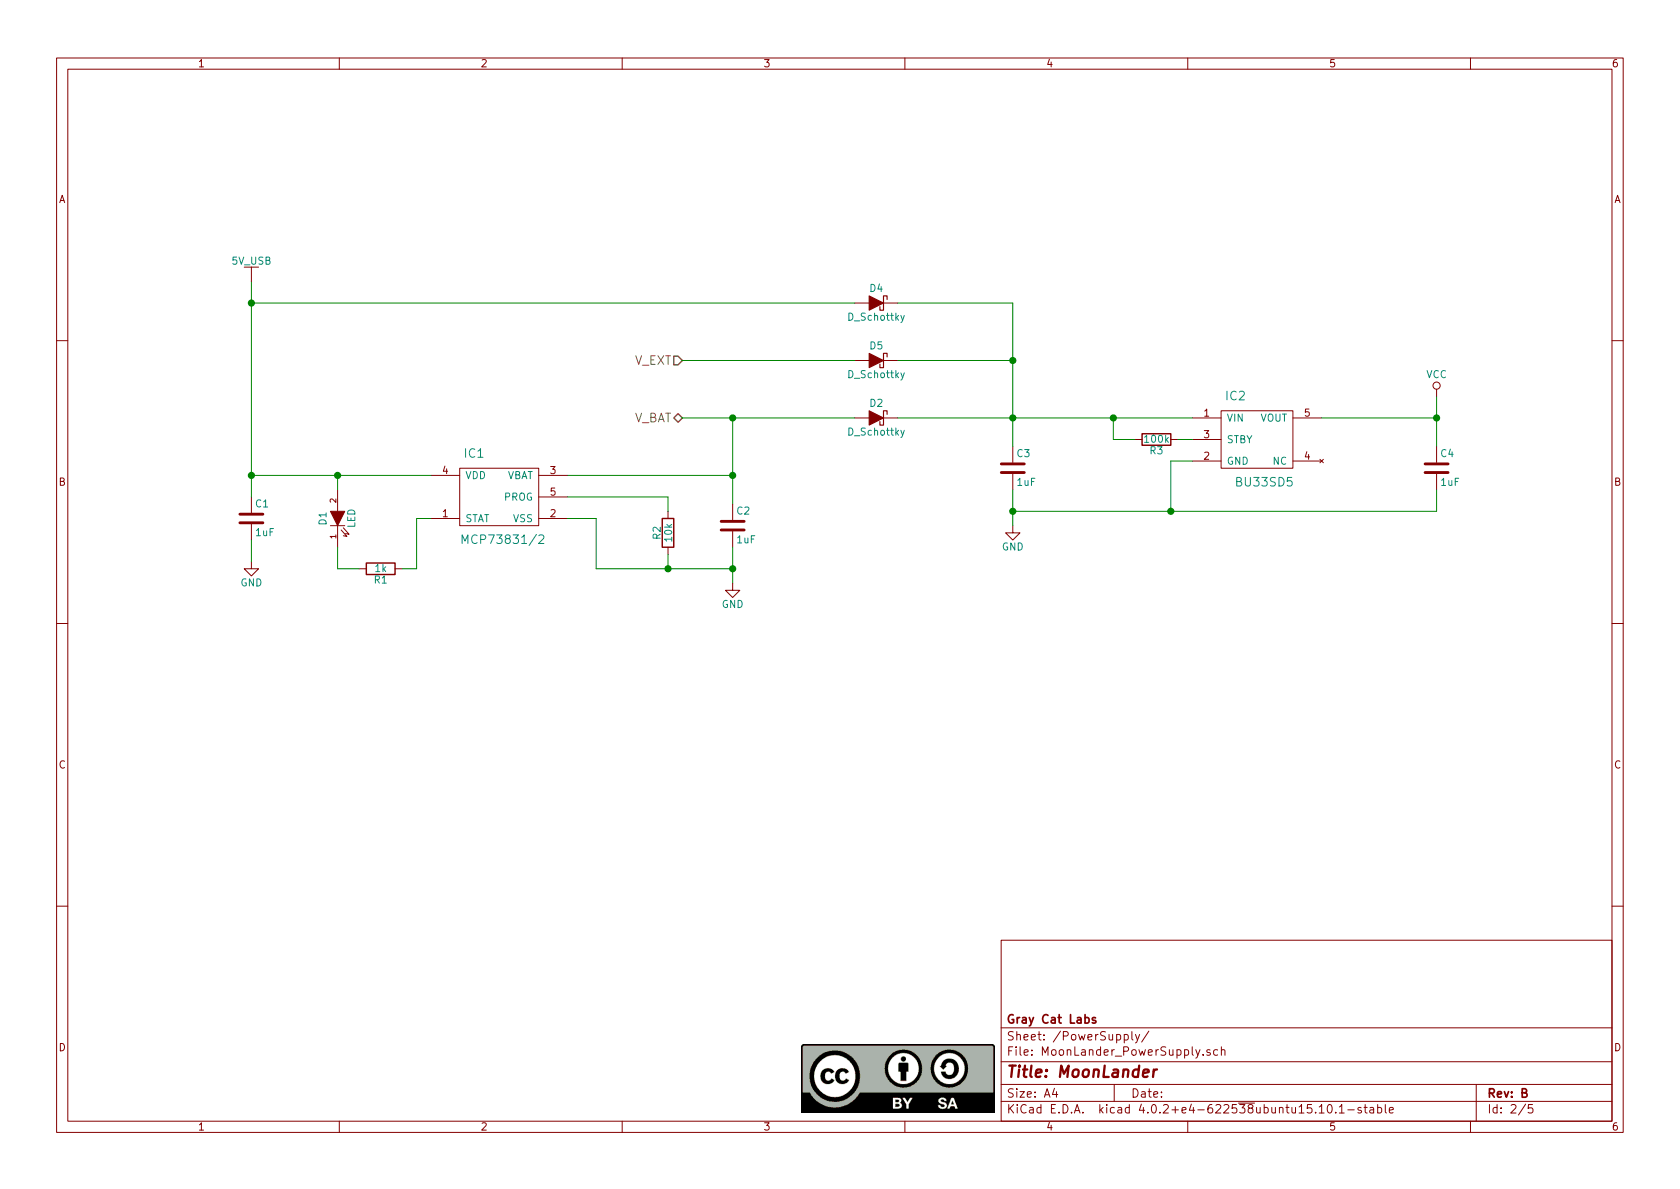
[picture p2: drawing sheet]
EESchema Schematic File Version 2
LIBS:power
LIBS:device
LIBS:transistors
LIBS:conn
LIBS:linear
LIBS:regul
LIBS:74xx
LIBS:cmos4000
LIBS:adc-dac
LIBS:memory
LIBS:xilinx
LIBS:microcontrollers
LIBS:dsp
LIBS:microchip
LIBS:analog_switches
LIBS:motorola
LIBS:texas
LIBS:intel
LIBS:audio
LIBS:interface
LIBS:digital-audio
LIBS:philips
LIBS:display
LIBS:cypress
LIBS:siliconi
LIBS:opto
LIBS:atmel
LIBS:contrib
LIBS:valves
LIBS:GrayCatLabs
LIBS:MoonLander-cache
EELAYER 25 0
EELAYER END
$Descr A4 11693 8268
encoding utf-8
Sheet 2 5
Title "MoonLander"
Date ""
Rev "B"
Comp "Gray Cat Labs"
Comment1 ""
Comment2 ""
Comment3 ""
Comment4 ""
$EndDescr
$Comp
L LED D1
U 1 1
P 2350 3600
F 0 "D1" H 2350 3700 50  0000 C CNN
F 1 "LED" H 2350 3500 50  0000 C CNN
F 2 "LEDs:LED-0603" H 2350 3600 50  0001 C CNN
F 3 "" H 2350 3600 50  0000 C CNN
	1    2350 3600
	0    -1   -1   0   
$EndComp
$Comp
L R R1
U 1 1
P 2650 3950
F 0 "R1" V 2730 3950 50  0000 C CNN
F 1 "1k" V 2650 3950 50  0000 C CNN
F 2 "Resistors_SMD:R_0402" V 2580 3950 50  0001 C CNN
F 3 "" H 2650 3950 50  0000 C CNN
	1    2650 3950
	0    1    1    0   
$EndComp
$Comp
L C C1
U 1 1
P 1750 3600
F 0 "C1" H 1775 3700 50  0000 L CNN
F 1 "1uF" H 1775 3500 50  0000 L CNN
F 2 "Capacitors_SMD:C_0402" H 1788 3450 50  0001 C CNN
F 3 "" H 1750 3600 50  0000 C CNN
	1    1750 3600
	1    0    0    -1  
$EndComp
Wire Wire Line
	1750 1950 1750 3450
$Comp
L GND #PWR7
U 1 1
P 1750 3900
F 0 "#PWR7" H 1750 3650 50  0001 C CNN
F 1 "GND" H 1750 3750 50  0000 C CNN
F 2 "" H 1750 3900 50  0000 C CNN
F 3 "" H 1750 3900 50  0000 C CNN
	1    1750 3900
	1    0    0    -1  
$EndComp
Wire Wire Line
	1750 3750 1750 3900
$Comp
L 5V_USB #PWR6
U 1 1
P 1750 1950
F 0 "#PWR6" H 1750 1800 50  0001 C CNN
F 1 "5V_USB" H 1750 2090 50  0000 C CNN
F 2 "" H 1750 1950 60  0000 C CNN
F 3 "" H 1750 1950 60  0000 C CNN
	1    1750 1950
	1    0    0    -1  
$EndComp
Text HLabel 4750 2900 0    60   BiDi ~ 0
V_BAT
Wire Wire Line
	3950 3300 5100 3300
$Comp
L R R2
U 1 1
P 4650 3700
F 0 "R2" V 4730 3700 50  0000 C CNN
F 1 "10k" V 4650 3700 50  0000 C CNN
F 2 "Resistors_SMD:R_0402" V 4580 3700 50  0001 C CNN
F 3 "" H 4650 3700 50  0000 C CNN
	1    4650 3700
	-1   0    0    1   
$EndComp
Wire Wire Line
	3950 3450 4650 3450
Connection ~ 5100 2900
$Comp
L C C3
U 1 1
P 7050 3250
F 0 "C3" H 7075 3350 50  0000 L CNN
F 1 "1uF" H 7075 3150 50  0000 L CNN
F 2 "Capacitors_SMD:C_0402" H 7088 3100 50  0001 C CNN
F 3 "" H 7050 3250 50  0000 C CNN
	1    7050 3250
	1    0    0    -1  
$EndComp
$Comp
L GND #PWR9
U 1 1
P 7050 3650
F 0 "#PWR9" H 7050 3400 50  0001 C CNN
F 1 "GND" H 7050 3500 50  0000 C CNN
F 2 "" H 7050 3650 50  0000 C CNN
F 3 "" H 7050 3650 50  0000 C CNN
	1    7050 3650
	1    0    0    -1  
$EndComp
Wire Wire Line
	7050 3400 7050 3650
Wire Wire Line
	7050 2100 7050 3100
Connection ~ 7050 2900
Wire Wire Line
	5100 2900 5100 3500
Text HLabel 4750 2500 0    60   Input ~ 0
V_EXT
$Comp
L D_Schottky D2
U 1 1
P 6100 2900
F 0 "D2" H 6100 3000 50  0000 C CNN
F 1 "D_Schottky" H 6100 2800 50  0000 C CNN
F 2 "Diodes_SMD:SOD-323" H 6100 2900 50  0001 C CNN
F 3 "" H 6100 2900 50  0000 C CNN
	1    6100 2900
	-1   0    0    -1  
$EndComp
$Comp
L BUxxSD5 IC2
U 1 1
P 8750 3050
F 0 "IC2" H 8600 3350 60  0000 C CNN
F 1 "BU33SD5" H 8800 2750 60  0000 C CNN
F 2 "GrayCatLabs:SSOP5" H 8750 3050 60  0001 C CNN
F 3 "" H 8750 3050 60  0000 C CNN
	1    8750 3050
	1    0    0    -1  
$EndComp
$Comp
L R R3
U 1 1
P 8050 3050
F 0 "R3" V 8130 3050 50  0000 C CNN
F 1 "100k" V 8050 3050 50  0000 C CNN
F 2 "Resistors_SMD:R_0402" V 7980 3050 50  0001 C CNN
F 3 "" H 8050 3050 50  0000 C CNN
	1    8050 3050
	0    1    1    0   
$EndComp
Wire Wire Line
	8200 3050 8300 3050
Wire Wire Line
	7900 3050 7750 3050
Wire Wire Line
	7750 3050 7750 2900
Connection ~ 7750 2900
Wire Wire Line
	8300 3200 8150 3200
Wire Wire Line
	8150 3200 8150 3550
Wire Wire Line
	7050 3550 10000 3550
Connection ~ 7050 3550
Wire Wire Line
	9200 2900 10000 2900
Wire Wire Line
	10000 2750 10000 3100
$Comp
L C C4
U 1 1
P 10000 3250
F 0 "C4" H 10025 3350 50  0000 L CNN
F 1 "1uF" H 10025 3150 50  0000 L CNN
F 2 "Capacitors_SMD:C_0402" H 10038 3100 50  0001 C CNN
F 3 "" H 10000 3250 50  0000 C CNN
	1    10000 3250
	1    0    0    -1  
$EndComp
Wire Wire Line
	10000 3550 10000 3400
Connection ~ 8150 3550
Connection ~ 10000 2900
$Comp
L VCC #PWR10
U 1 1
P 10000 2750
F 0 "#PWR10" H 10000 2600 50  0001 C CNN
F 1 "VCC" H 10000 2900 50  0000 C CNN
F 2 "" H 10000 2750 50  0000 C CNN
F 3 "" H 10000 2750 50  0000 C CNN
	1    10000 2750
	1    0    0    -1  
$EndComp
Wire Wire Line
	4750 2900 5950 2900
Wire Wire Line
	6250 2900 8300 2900
Connection ~ 1750 3300
$Comp
L MCP73831/2 IC1
U 1 1
P 3450 3450
F 0 "IC1" H 3300 3750 60  0000 C CNN
F 1 "MCP73831/2" H 3500 3150 60  0000 C CNN
F 2 "GrayCatLabs:SSOP5" H 3450 3250 60  0001 C CNN
F 3 "" H 3450 3250 60  0000 C CNN
	1    3450 3450
	1    0    0    -1  
$EndComp
Wire Wire Line
	1750 3300 3000 3300
Wire Wire Line
	2350 3300 2350 3400
Connection ~ 2350 3300
Wire Wire Line
	3000 3600 2900 3600
Wire Wire Line
	2900 3600 2900 3950
Wire Wire Line
	2900 3950 2800 3950
Wire Wire Line
	2500 3950 2350 3950
Wire Wire Line
	2350 3950 2350 3800
Wire Wire Line
	4650 3450 4650 3550
$Comp
L C C2
U 1 1
P 5100 3650
F 0 "C2" H 5125 3750 50  0000 L CNN
F 1 "1uF" H 5125 3550 50  0000 L CNN
F 2 "Capacitors_SMD:C_0402" H 5138 3500 50  0001 C CNN
F 3 "" H 5100 3650 50  0000 C CNN
	1    5100 3650
	1    0    0    -1  
$EndComp
Wire Wire Line
	4650 3850 4650 3950
Wire Wire Line
	4150 3950 5100 3950
Wire Wire Line
	4150 3950 4150 3600
Wire Wire Line
	4150 3600 3950 3600
Wire Wire Line
	5100 3800 5100 4050
Connection ~ 4650 3950
Connection ~ 5100 3300
$Comp
L GND #PWR8
U 1 1
P 5100 4050
F 0 "#PWR8" H 5100 3800 50  0001 C CNN
F 1 "GND" H 5100 3900 50  0000 C CNN
F 2 "" H 5100 4050 50  0000 C CNN
F 3 "" H 5100 4050 50  0000 C CNN
	1    5100 4050
	1    0    0    -1  
$EndComp
Connection ~ 5100 3950
$Comp
L D_Schottky D5
U 1 1
P 6100 2500
F 0 "D5" H 6100 2600 50  0000 C CNN
F 1 "D_Schottky" H 6100 2400 50  0000 C CNN
F 2 "Diodes_SMD:SOD-323" H 6100 2500 50  0001 C CNN
F 3 "" H 6100 2500 50  0000 C CNN
	1    6100 2500
	-1   0    0    -1  
$EndComp
Wire Wire Line
	6250 2500 7050 2500
Wire Wire Line
	5950 2500 4750 2500
$Comp
L D_Schottky D4
U 1 1
P 6100 2100
F 0 "D4" H 6100 2200 50  0000 C CNN
F 1 "D_Schottky" H 6100 2000 50  0000 C CNN
F 2 "Diodes_SMD:SOD-323" H 6100 2100 50  0001 C CNN
F 3 "" H 6100 2100 50  0000 C CNN
	1    6100 2100
	-1   0    0    -1  
$EndComp
Wire Wire Line
	6250 2100 7050 2100
Connection ~ 7050 2500
Wire Wire Line
	1750 2100 5950 2100
Connection ~ 1750 2100
$EndSCHEMATC
